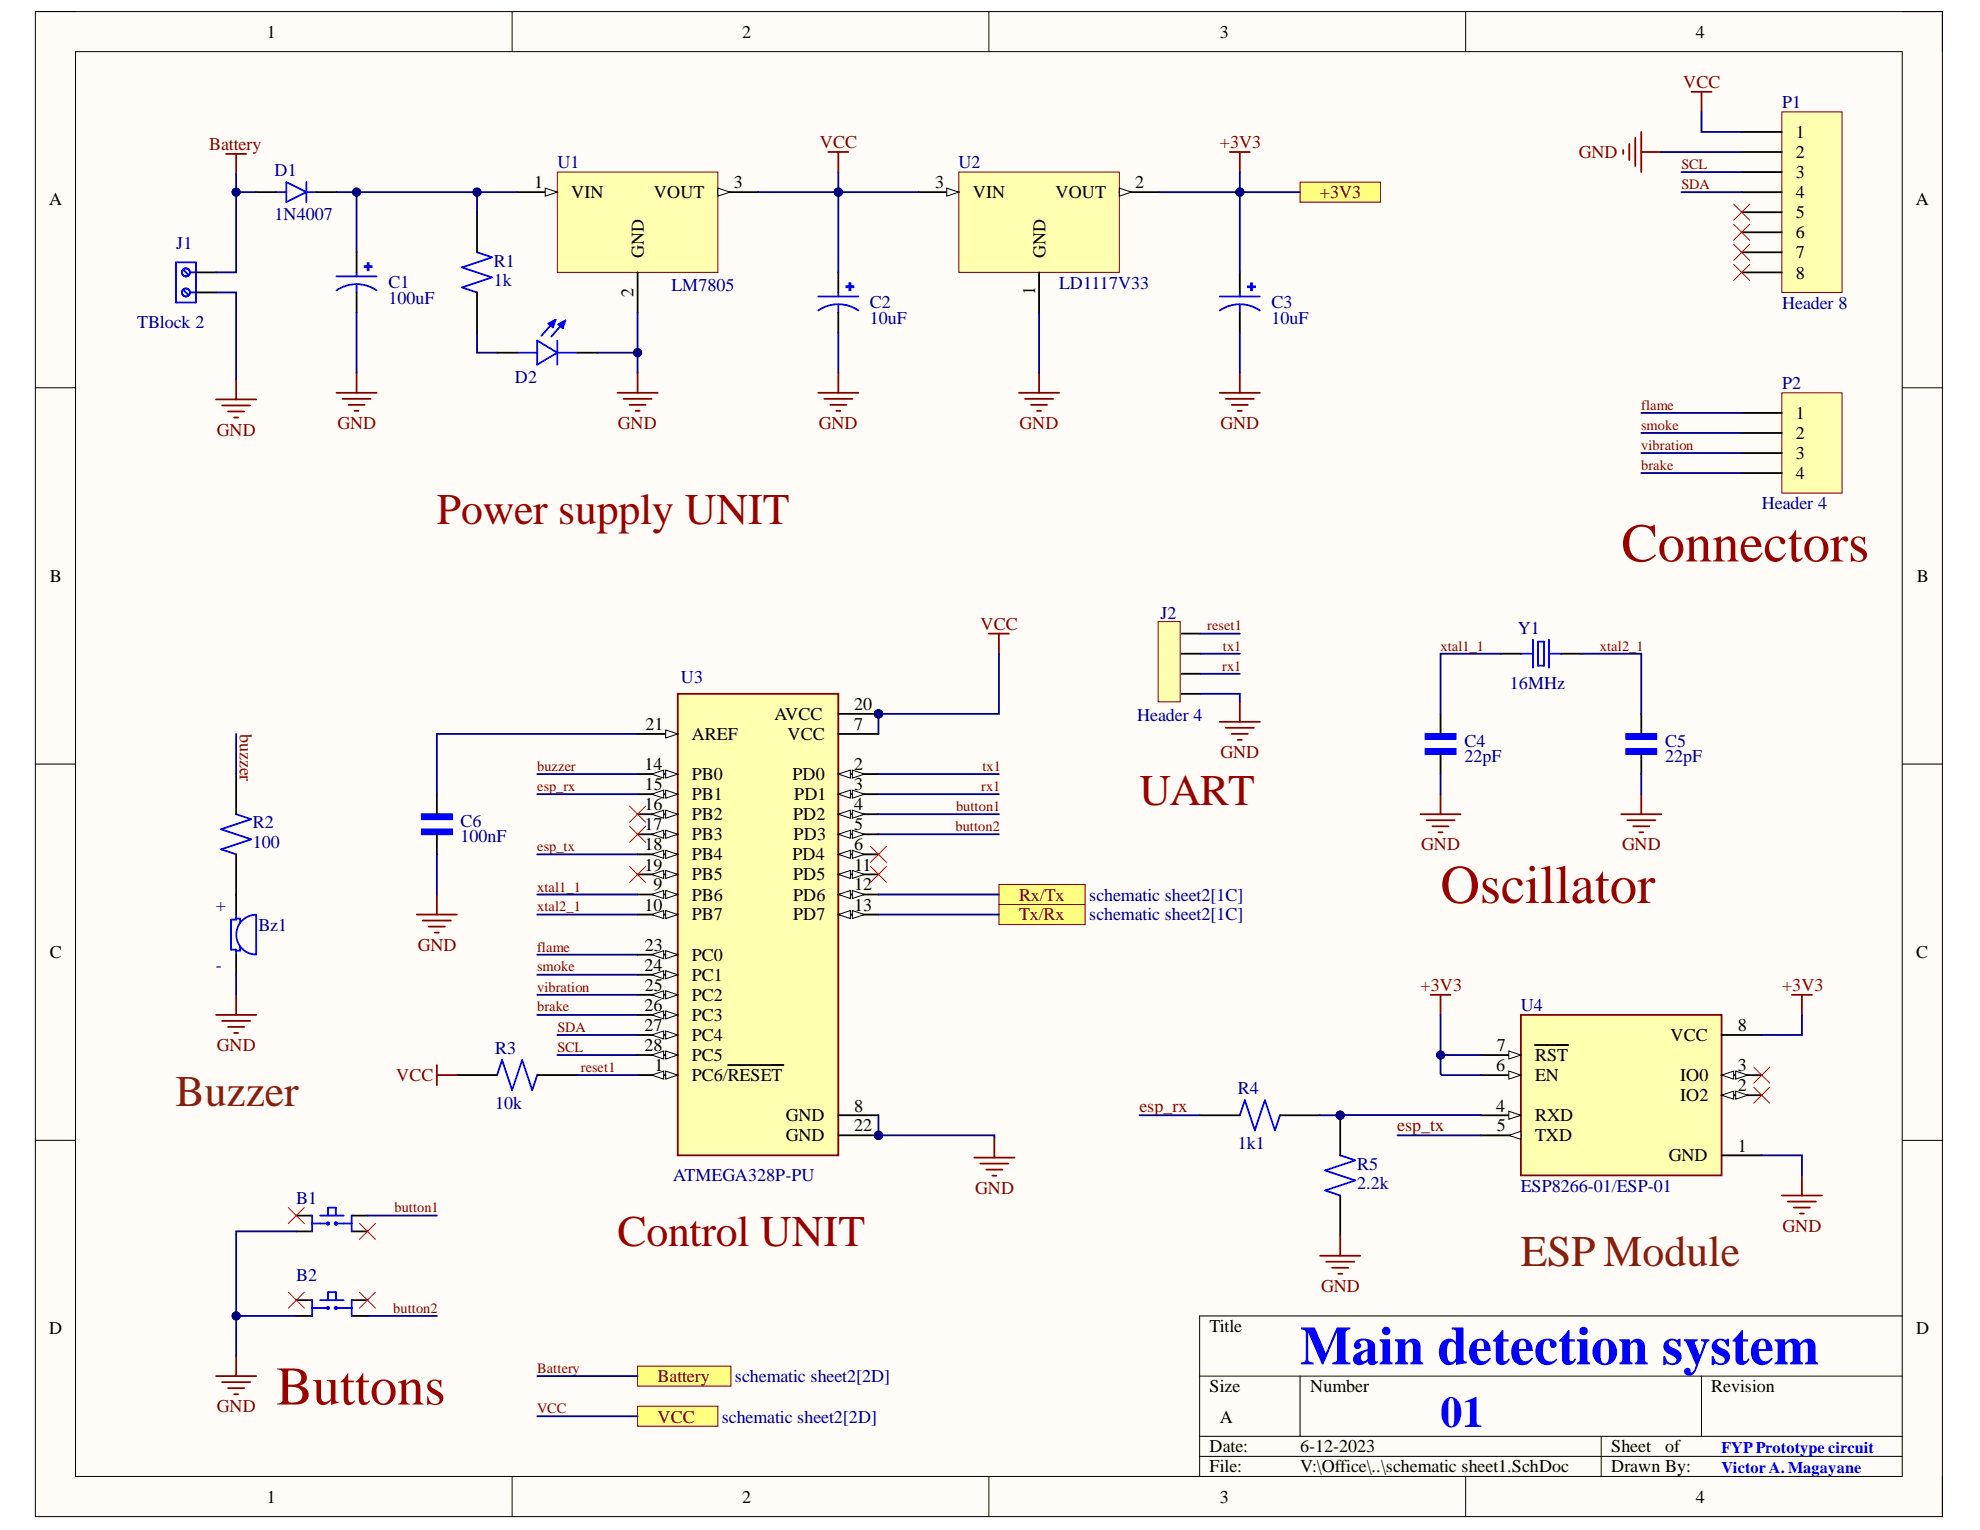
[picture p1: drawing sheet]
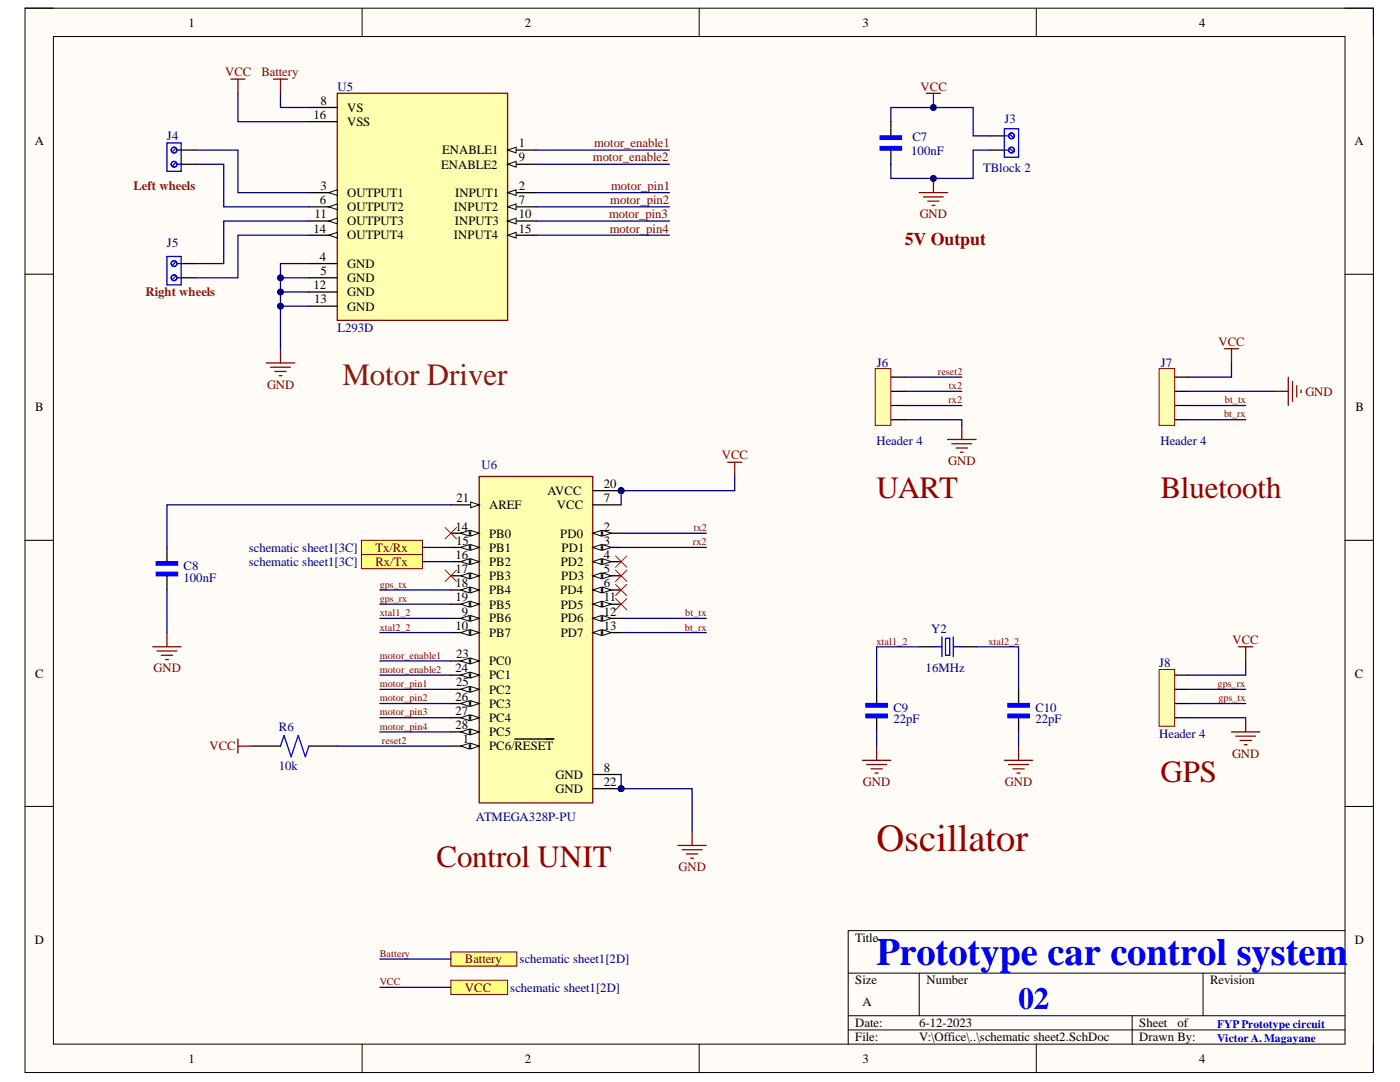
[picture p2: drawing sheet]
# Altium project VictoniX.PrjPcb
2 sheets, 39 parts. Net scope: flat (ports and power ports of the same name join across sheets).
Board file: PCB layout.PcbDoc
Sheets:
  schematic sheet1.SchDoc
  schematic sheet2.SchDoc

## Sheet schematic sheet1.SchDoc
size A; SheetNumber: 1; SheetTotal: 2

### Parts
B1  Push button  [SW_TS02-66-95-BK-260-LCR-D]  (value not drawn)
B2  Push button  [SW_TS02-66-95-BK-260-LCR-D]  (value not drawn)
Bz1  AI-1223-TWT-12V-R  [XDCR_AI-1223-TWT-12V-R]  (value not drawn)
C1  100uF  [CAPPRD500W50D500H1100]
C2  10uF  [CAPPRD500W50D500H1100]
C3  10uF  [CAPPRD500W50D500H1100]
C4  22pF  [CAPRB500W50L450T300H550]
C5  22pF  [CAPRB500W50L450T300H550]
C6  100nF  [CAPRB500W50L450T300H550]
D1  1N4007  [DIOAD1060W80L520D270]
D2  L08R5000Q1  [LEDRD254W57D500H1070]  (value not drawn)
J1  TBlock 2  [691111710002]
J2  Header 4  [SULLINS_PPTC041LFBN-RC]
P1  Header 8  [HDR1X8]
P2  Header 4  [HDR1X4]
R1  1k  [RESAD1100W55L680D260]
R2  100  [RESAD1100W55L680D260]
R3  10k  [RESAD1100W55L680D260]
R4  1k1  [RESAD1100W55L680D260]
R5  2.2k  [RESAD1100W55L680D260]
U1  LM7805  [TO255P1020X450X1968-3]
U2  LD1117V33  [TO255P1020X450X1968-3]
U3  ATMEGA328P-PU  [DIP794W46P254L2967H457Q28B]
U4  ESP8266-01/ESP-01  [XCVR_ESP8266-01/ESP-01]
Y1  16MHz  [XTAL_ECS-160-20-4X]

### Ports
+3V3, Battery (see schematic sheet2[2D]), Rx/Tx (see schematic sheet2[1C]), Tx/Rx (see schematic sheet2[1C]), VCC (see schematic sheet2[2D])

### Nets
+3V3: C3.P U2.2(VOUT) U4.6(EN) U4.7(~{RST}) U4.8(VCC) ; port +3V3
Battery: D1.A J1.2 ; port Battery
GND: B1.2 B2.2 Bz1.N(NEG) C1.N C2.N C3.N C4.2 C5.2 C6.2 D2.C J1.1 J2.4 P1.2 R5.1 U1.2(GND) U2.1(GND) U3.8(GND) U3.22(GND) U4.1(GND)
VCC: C2.P P1.1 R3.1 U1.3(VOUT) U2.3(VIN) U3.7(VCC) U3.20(AVCC) ; port VCC
brake: P2.4 U3.26(PC3)
button1: B1.3 U3.4(PD2)
button2: B2.4 U3.5(PD3)
buzzer: R2.2 U3.14(PB0)
esp_rx: R4.2 U3.15(PB1)
esp_tx: U3.18(PB4) U4.5(TXD)
flame: P2.1 U3.23(PC0)
reset1: J2.1 R3.2 U3.1(PC6/~{RESET})
rx1: J2.3 U3.3(PD1)
SCL: P1.3 U3.28(PC5)
SDA: P1.4 U3.27(PC4)
smoke: P2.2 U3.24(PC1)
tx1: J2.2 U3.2(PD0)
vibration: P2.3 U3.25(PC2)
xtal1_1: C4.1 U3.9(PB6) Y1.1
xtal2_1: C5.1 U3.10(PB7) Y1.2
NetBz1_P: Bz1.P(POS) R2.1
NetC1_P: C1.P D1.C R1.1 U1.1(VIN)
NetC6_1: C6.1 U3.21(AREF)
NetD2_A: D2.A R1.2
NetR4_1: R4.1 R5.2 U4.4(RXD)
NetU3_12: U3.12(PD6) ; port Rx/Tx
NetU3_13: U3.13(PD7) ; port Tx/Rx

Not connected (* = marked no-connect by the designer): B1 1* 4*; B2 1* 3*; P1 5* 6* 7* 8*; U3 6(PD4)* 11(PD5)* 16(PB2)* 17(PB3)* 19(PB5)*; U4 2(IO2)* 3(IO0)*

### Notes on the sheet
- Power supply UNIT
- (near P2) Connectors
- (near J2) UART
- Oscillator
- Buzzer
- (near U3) Control UNIT
- (near U4) ESP Module
- (near B2) Buttons
- Main detection system
- 01
- FYP Prototype circuit
- Victor A. Magayane

## Sheet schematic sheet2.SchDoc
size A; SheetNumber: 2; SheetTotal: 2

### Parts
C7  100nF  [CAPRB500W50L450T300H550]
C8  100nF  [CAPRB500W50L450T300H550]
C9  22pF  [CAPRB500W50L450T300H550]
C10  22pF  [CAPRB500W50L450T300H550]
J3  TBlock 2  [691111710002]
J4  691111710002  [691111710002]  (value not drawn)
J5  691111710002  [691111710002]  (value not drawn)
J6  Header 4  [SULLINS_PPTC041LFBN-RC]
J7  Header 4  [SULLINS_PPTC041LFBN-RC]
J8  Header 4  [SULLINS_PPTC041LFBN-RC]
R6  10k  [RESAD1100W55L680D260]
U5  L293D  [DIP880W50P254L2000H510Q16]
U6  ATMEGA328P-PU  [DIP794W46P254L2967H457Q28B]
Y2  16MHz  [XTAL_ECS-160-20-4X]

### Ports
Battery (see schematic sheet1[2D]), Rx/Tx (see schematic sheet1[3C]), Tx/Rx (see schematic sheet1[3C]), VCC (see schematic sheet1[2D])

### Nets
Battery: U5.8(VS) ; port Battery
GND: C7.1 C8.2 C9.2 C10.2 J3.2 J6.4 J7.2 J8.1 U5.4(GND) U5.5(GND) U5.12(GND) U5.13(GND) U6.8(GND) U6.22(GND)
VCC: C7.2 J3.1 J7.1 J8.4 R6.1 U5.16(VSS) U6.7(VCC) U6.20(AVCC) ; port VCC
bt_rx: J7.4 U6.13(PD7)
bt_tx: J7.3 U6.12(PD6)
gps_rx: J8.3 U6.19(PB5)
gps_tx: J8.2 U6.18(PB4)
motor_enable1: U5.1(ENABLE1) U6.23(PC0)
motor_enable2: U5.9(ENABLE2) U6.24(PC1)
motor_pin1: U5.2(INPUT1) U6.25(PC2)
motor_pin2: U5.7(INPUT2) U6.26(PC3)
motor_pin3: U5.10(INPUT3) U6.27(PC4)
motor_pin4: U5.15(INPUT4) U6.28(PC5)
reset2: J6.1 R6.2 U6.1(PC6/~{RESET})
rx2: J6.3 U6.3(PD1)
tx2: J6.2 U6.2(PD0)
xtal1_2: C9.1 U6.9(PB6) Y2.1
xtal2_2: C10.1 U6.10(PB7) Y2.2
NetC8_1: C8.1 U6.21(AREF)
NetJ4_1: J4.1 U5.3(OUTPUT1)
NetJ4_2: J4.2 U5.6(OUTPUT2)
NetJ5_1: J5.1 U5.11(OUTPUT3)
NetJ5_2: J5.2 U5.14(OUTPUT4)
NetU3_12: U6.16(PB2) ; port Rx/Tx
NetU3_13: U6.15(PB1) ; port Tx/Rx

Not connected (* = marked no-connect by the designer): U6 4(PD2)* 5(PD3)* 6(PD4)* 11(PD5)* 14(PB0)* 17(PB3)*

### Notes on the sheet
- (near J4) Left wheels
- 5V Output
- (near J5) Right wheels
- (near U5) Motor Driver
- (near J6) UART
- (near J7) Bluetooth
- (near J8) GPS
- (near U6) Control UNIT
- Oscillator
- Prototype car control system
- 02
- FYP Prototype circuit
- Victor A. Magayane

## Nets that join several sheets
Battery: schematic sheet1 (D1.A J1.2), schematic sheet2 (U5.8)
GND: schematic sheet1 (19 pins), schematic sheet2 (14 pins)
VCC: schematic sheet1 (7 pins), schematic sheet2 (8 pins)
NetU3_12: schematic sheet1 (U3.12), schematic sheet2 (U6.16)
NetU3_13: schematic sheet1 (U3.13), schematic sheet2 (U6.15)
